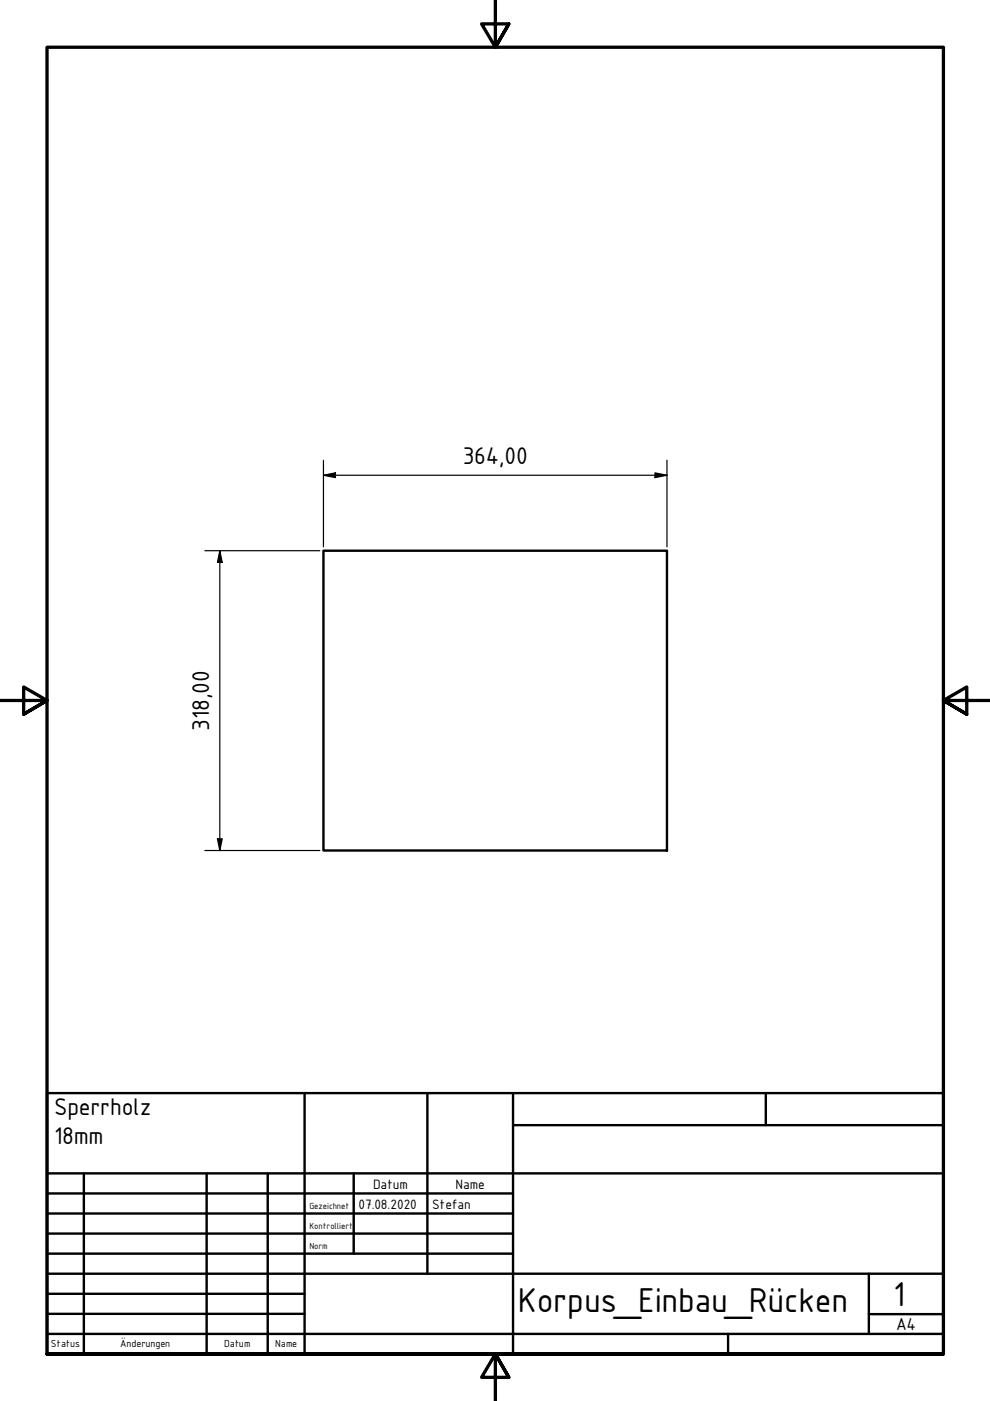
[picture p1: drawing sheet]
<svg xmlns="http://www.w3.org/2000/svg" width="210mm" height="297mm" viewBox="0 0 210 297" stroke-linecap="round" stroke-linejoin="round" font-family="sans-serif">
<!-- layer: Sichtbar (ISO) -->
<path d="M68.6 116.8h72.8v63.5h-72.8z" fill="none" stroke="#000" stroke-width=".51"/>
<!-- layer: Rahmen (ISO) -->
<path d="M105 0v10l-2.9-4.9h5.8l-2.9 4.9 2.9-4.9M0 148.5h10l-5-2.8v5.7l5-2.9-5 2.9M210 148.5h-10l5-2.8v5.7l-5-2.9 5 2.9M10 287.1v-277.1h190v277.1h-190h190M107.9 292l-2.9-4.9 2.9 4.9h-5.8l2.9-4.9v9.9" fill="none" stroke="#000" stroke-width=".7"/>
<!-- layer: Titel (ISO) -->
<g fill="none" stroke="#000" stroke-width=".51">
<path d="M10 231.8h190v55.3h-190zM64.6 231.8v55.3M90.6 231.8v38.3M108.8 238.6h91.2M108.8 231.8v55.3M162.4 231.8v6.8M10 253h98.8M10 257.3h98.8M10 248.8h190M17.8 248.8v38.3M43.8 248.8v38.3M56.8 248.8v38.3"/>
<path d="M75 248.8v17M10 261.5h98.8M10 265.8h98.8M10 270.1h190M10 274.3h54.6M10 278.6h54.6M184.2 278.6h15.8M184.2 270.1v12.7M10 282.8h190M154.4 282.8v4.3"/>
</g>
<path d="M68.6 97.6v18.3M141.4 97.6v18.3M43.4 116.8h24.4M46.6 116.8l.5 2.4h-1zM46.6 116.8v63.5M68.6 100.8l2.5-.5v1zM68.6 100.8h72.8M138.9 100.3l2.5 .5-2.5 .5zM46.1 177.8h1l-.5 2.5zM43.4 180.3h24.4" fill="none" stroke="#000" stroke-width=".25"/>
<g fill="#000">
<path d="M46.6 116.8l.5 2.4h-1z" fill-rule="evenodd"/>
<path d="M68.6 100.8l2.5-.5v1z" fill-rule="evenodd"/>
<path d="M138.9 100.3l2.5 .5-2.5 .5z" fill-rule="evenodd"/>
<path d="M46.1 177.8h1l-.5 2.5z" fill-rule="evenodd"/>
</g>
<g font-size="7.9">
<text x="109.8" y="278.2">Korpus_Einbau_Rücken</text>
<text x="189.4" y="276.8">1</text>
</g>
<g font-size="5.5">
<text x="98.1" y="98.4">364,00</text>
<text x="44.3" y="154.9" transform="rotate(-90 44.3 154.9)">318,00</text>
<text x="11.5" y="236.3">Sperrholz</text>
<text x="11.5" y="242.6">18mm</text>
</g>
<text font-size="3.9" x="190" y="282">A4</text>
<g font-size="3.1">
<text x="76" y="256.3">07.08.2020</text>
<text x="79.1" y="252">Datum</text>
<text x="91.6" y="256.3">Stefan</text>
<text x="96.6" y="252">Name</text>
</g>
<g font-size="2.3">
<text x="10.8" y="285.7">Status</text>
<text x="25.5" y="285.7">Änderungen</text>
<text x="47.5" y="285.7">Datum</text>
<text x="58.4" y="285.7">Name</text>
</g>
<g font-size="2">
<text x="65.6" y="256.3">Gezeichnet</text>
<text x="65.6" y="260.5">Kontrolliert</text>
<text x="65.6" y="264.8">Norm</text>
</g>
</svg>
